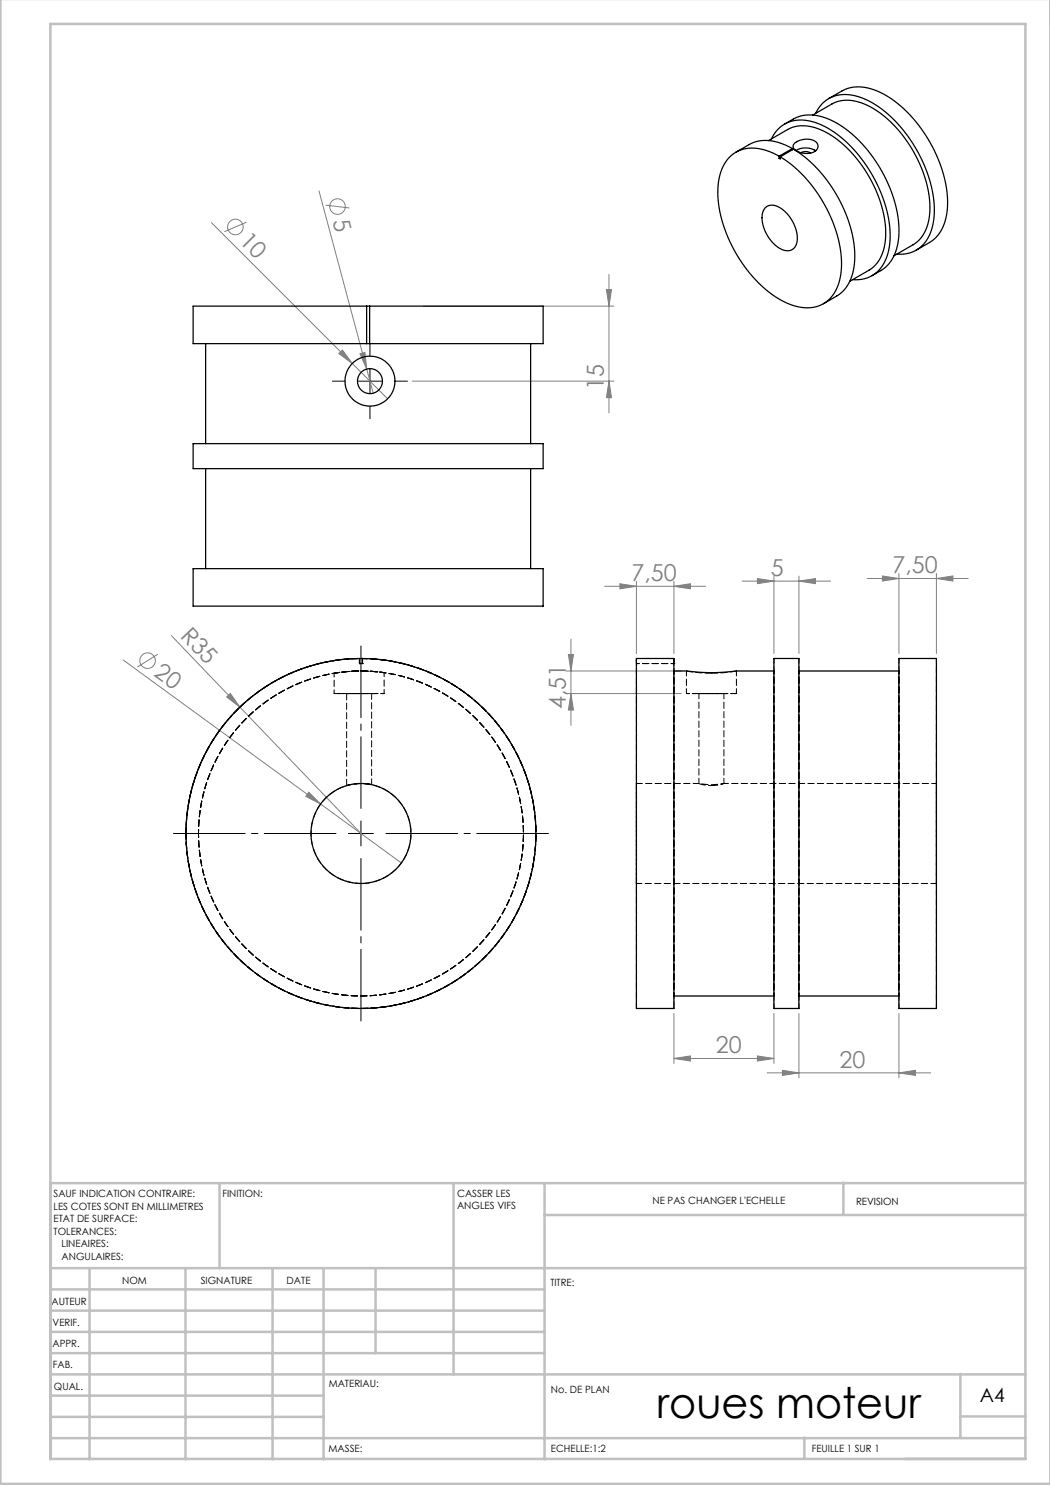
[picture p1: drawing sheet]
<svg xmlns="http://www.w3.org/2000/svg" width="210mm" height="297mm" viewBox="0 0 210 297" stroke-linecap="round" stroke-linejoin="round" font-family="sans-serif">
<g fill="none" stroke="#808080" stroke-width=".2">
<path d="M63.8 38.2l10.8 40.4M42.3 44.5l28.2 28.2M49.3 44.5l-4.4 1.8M65.1 41l4.8 .6M121.3 57.9h1l-.5 3.3zM121.8 54.9v27.7M67.8 70.7l.7-.7 2 2.7zM70.5 72.7l7 7.1M72 70.8l1-.3 .3 3.3zM82.5 76.2h40.3M84.6 61.2h38.2M121.8 76.2l.5 3.3h-1z"/>
<path d="M120.9 117.3h20.2M124 116.8l3.3 .5-3.3 .5zM127.3 116.3v14.4M134.8 117.3l3.3-.5v1zM134.8 116.3v14.4M148.4 116.2h17.7M151.5 115.7l3.3 .5-3.3 .5zM154.8 115.2v15.5M159.8 116.2l3.3-.5v1zM159.8 115.2v15.5M173.4 115.7h20.2M176.5 115.2l3.3 .5-3.3 .5z"/>
<path d="M179.8 114.7v16M187.3 115.7l3.3-.5v1zM187.3 114.7v16M24.6 132l39.5 28.8M31.5 130.9l-4 2.5M34.3 127.1l13.7 14.3M45.3 139.4l.8-.7 1.9 2.7zM113.2 134.2h23.1M113.2 138.7h23.1M113.7 130.9h1l-.5 3.3zM114.2 138.7l.5 3.3h-1zM114.2 127.8v17.3"/>
<path d="M48 141.4l24.2 25.3M61.7 158.4l2.4 2.4-3-1.5zM64.1 160.8l16.2 11.8M134.8 211.7l3.3-.5v1zM134.8 202.7v10M134.8 211.7h20M151.5 211.2l3.3 .5-3.3 .5zM153.4 214.6h32.7M154.8 202.7v10M156.5 214.1l3.3 .5-3.3 .5zM159.8 202.7v12.9M179.8 214.6l3.3-.5v1z"/>
<path d="M179.8 202.7v12.9"/>
<circle cx="47.1" cy="45.4" r="1.56"/>
<circle cx="67.5" cy="41.3" r="1.56"/>
<circle cx="29.5" cy="132.1" r="1.56"/>
</g>
<path d="M67.2 166.7h-32.5M72.2 161.7v-32.5M72.2 171.7v32.5M77.2 166.7h32.5" fill="none" stroke="#000" stroke-width=".2" stroke-dasharray="30.5 1.3 1.3 1.3" stroke-dashoffset="16.1"/>
<path d="M69 76.2h-2.5M74 71.2v-2.5M79 76.2h2.5M74 81.2v2.5" fill="none" stroke="#000" stroke-width=".2" stroke-dasharray="30.5 1.3 1.3 1.3"/>
<path d="M71.5 76.2h5M74 73.7v5M69.7 166.7h5M72.2 164.2v5" fill="none" stroke="#000" stroke-width=".2"/>
<g fill="none" stroke="#c0c0c0" stroke-width=".5">
<path d="M.1 -.1v296.9h210M10.1 236.6h195M43.9 236.6v17M90.7 236.6v38.3M108.9 236.6v55.3M168.7 236.5v6.4M10.1 253.6h195M10.1 257.9h98.8M17.9 253.6v38.3M37.1 253.6v38.3M54.5 253.6v38.3M64.7 253.6v38.3"/>
<path d="M75.1 253.6v17M108.9 243h96.2M10.1 270.6h98.8M10.1 266.4h98.8M10.1 262.1h98.8M10.1 279.1h54.6M10.1 274.9h195M192.1 274.8v12.7M10.1 291.8h195v-287h-195v287.1M10.1 287.6h195M10.1 283.4h54.6M160.9 287.5v4.3"/>
<path d="M192.1 283.3h13"/>
</g>
<g fill="#808080">
<path d="M72 70.8l1-.3 .3 3.3z"/>
<path d="M45.3 139.4l.8-.7 1.9 2.7z"/>
<path d="M67.8 70.7l.7-.7 2 2.7z"/>
<path d="M61.7 158.4l2.4 2.4-3-1.5z"/>
<path d="M134.8 117.3l3.3-.5v1zM124 116.8l3.3 .5-3.3 .5zM159.8 116.2l3.3-.5v1zM151.5 115.7l3.3 .5-3.3 .5zM187.3 115.7l3.3-.5v1zM176.5 115.2l3.3 .5-3.3 .5z"/>
<path d="M134.8 211.7l3.3-.5v1zM151.5 211.2l3.3 .5-3.3 .5zM156.5 214.1l3.3 .5-3.3 .5zM179.8 214.6l3.3-.5v1z"/>
<path d="M113.7 130.9h1l-.5 3.3zM114.2 138.7l.5 3.3h-1zM121.3 57.9h1l-.5 3.3zM121.8 76.2l.5 3.3h-1z"/>
</g>
<g fill="none" stroke="#000" stroke-width=".25">
<path d="M165.7 19.7l2.7-1.5a8.4 8.4 0 0 1 8.2 .5 27.2 27.2 0 0 1 12.2 16.7 14.7 14.7 0 0 1-.7 10.8l-.9 1.3-.7 .6-3.3 1.9M153.7 28.1l3.8-2.2a7.8 7.8 0 0 1 7.7 .6 25.2 25.2 0 0 1 11.9 20.4 7.9 7.9 0 0 1-3.3 7.2l-3.8 2.2M154.3 27.8a6.5 6.5 0 0 1 8.4-3.4 22 22 0 0 1 11.5 10.2 23.4 23.4 0 0 1 3.6 15.1 6.8 6.8 0 0 1-6 6.2h-1.3M155.8 31.2a8.8 8.8 0 0 0-8.5-.8 8.5 8.5 0 0 0-3.7 7.6 27.1 27.1 0 0 0 12.6 22 8.6 8.6 0 0 0 8.5 .7 8.7 8.7 0 0 0 3.6-7.7 27.3 27.3 0 0 0-12.3-21.6M155.8 31.2v.5M156 31.4l2.7-1.6a27.3 27.3 0 0 1 12.3 21.6 8.6 8.6 0 0 1-3.7 7.8l-2.6 1.5M156 31.4v.4l-.2-.1M156 31.5l-.2 .2M156.9 24.8l1.8-1a8.4 8.4 0 0 1 8.1 .5 27.2 27.2 0 0 1 12.3 16.7 14.7 14.7 0 0 1-.7 10.9l-.9 1.2-.7 .6-2.4 1.4M158.5 29.7a8.7 8.7 0 0 0-8.7-.8l-2.6 1.5M158.5 29.7l-2.7 1.5M158.5 29.7v.3"/>
<path d="M158.9 28.7a3.6 3.6 0 0 1 4.5-.1 1.3 1.3 0 0 1-1.1 2 3.3 3.3 0 0 1-3.7-1.1zM159.2 30.1a3.8 3.8 0 0 1 3.9 .1M160.2 30.5a1.9 1.9 0 0 1 1.9 .1M162.5 23l3.9-2.2a7.8 7.8 0 0 1 7.7 .6 25.2 25.2 0 0 1 11.9 20.4 7.9 7.9 0 0 1-3.4 7.1l-3.8 2.3M163.1 22.7a6.5 6.5 0 0 1 8.5-3.4 22 22 0 0 1 11.4 10.2 23.4 23.4 0 0 1 3.6 15.1 6.8 6.8 0 0 1-5.9 6.2h-1.3M153.1 41.5a2.51 2.51 0 0 1 3.3 .3 7.4 7.4 0 0 1 2.9 6.8 2.03 2.03 0 0 1-3.2 1.2 7.4 7.4 0 0 1-3.6-7.3zM41.1 68.7v20M73.3 61.2h-34.7v7.5h34.7M73.3 61.2v7.5M73.3 68.7h.6M73.3 61.2h.6M73.9 61.2h34.7v7.5h-34.7"/>
<path d="M73.9 61.2v7.5M106.1 68.7v20M38.6 88.7h70v5h-70zM41.1 93.7v20M106.1 93.7v20M38.6 113.7h70v7.5h-70zM71.9 131.7a35 35 0 0 0-30.2 52.1 35 35 0 0 0 60.2 1.4 35 35 0 0 0-27.7-53.4l-1.7-.1M71.9 131.7h.6M71.9 131.7v1h.6v-1M127.3 131.7h7.5v70h-7.5zM134.8 134.2h2.6a37.4 37.4 0 0 0 9.9 0h7.5M154.8 131.7h5v70h-5z"/>
<path d="M159.8 134.2h20M179.8 131.7h7.5v70h-7.5zM134.8 199.2h20M159.8 199.2h20"/>
<circle cx="74" cy="76.2" r="2.5"/>
<circle cx="74" cy="76.2" r="5"/>
<circle cx="72.2" cy="166.7" r="10"/>
</g>
<path d="M69.3 138.7v18.4M71.9 132.7h.1M71.9 131.7h.1M71.9 132.7h.6M72.5 132.7h.1M72.5 131.7h.1M127.3 132.7h.1M134.8 132.7h.1M142.3 134.6l-2.8-.1-2.2-.3M147.3 134.2l-2.3 .3-2.7 .1M37.2 166.7a35 35 0 0 1 34.7-35" fill="none" stroke="#000" stroke-width=".2" stroke-dasharray="1.3 .6"/>
<path d="M66.8 134.6v4.1M71.9 131.7v1M72.5 132.7v-1M72.5 131.7a35 35 0 0 1 30.2 52.1 35 35 0 0 1-60.2 1.4 35 35 0 0 1 27.7-53.4l1.7-.1M127.3 132.7v-1M127.3 131.7v1M134.8 132.7v-1M134.8 131.7v1M39.7 166.7a32.5 32.5 0 0 1 47.8-28.7 32.5 32.5 0 0 1 2.8 55.7 32.5 32.5 0 0 1-50.4-23.8l-.2-3.2" fill="none" stroke="#000" stroke-width=".2" stroke-dasharray="1.3 .6" stroke-dashoffset=".5"/>
<path d="M72.5 138.7h-5.7h10h-4.3M72.5 131.7a35 35 0 0 1 34.7 35.2 35 35 0 0 1-35.1 34.8 35 35 0 0 1-34.9-35M139.8 138.7v18M147.2 138.7h-9.9h9.9M144.8 156.7v-18M37.2 166.7a35 35 0 0 1 51.5-30.9 35 35 0 0 1 2.9 60 35 35 0 0 1-54.2-25.8l-.2-3.3M127.3 176.7h60" fill="none" stroke="#000" stroke-width=".2" stroke-dasharray="1.3 .6" stroke-dashoffset=".2"/>
<path d="M66.8 134.6a32.5 32.5 0 0 1 10-.1 32.5 32.5 0 0 0-10 .1M74.3 156.9v-18.2M139.8 156.7h-12.5" fill="none" stroke="#000" stroke-width=".2" stroke-dasharray="1.3 .6" stroke-dashoffset=".1"/>
<path d="M71.8 138.7h-2.5h5h-2.5M76.8 138.7v-4.2M139.8 138.7h5h-5M134.8 166.7v-32.5v65v-32.5M154.8 166.7v-32.5v65v-32.5M159.8 166.7v-32.5v65v-32.5M179.8 166.7v-32.5v65v-32.5" fill="none" stroke="#000" stroke-width=".2" stroke-dasharray="1.3 .6" stroke-dashoffset=".4"/>
<g fill="none" stroke="#000" stroke-width=".2" stroke-dasharray="1.3 .6" stroke-dashoffset=".3">
<path d="M137.3 134.2v4.5M147.3 138.7v-4.5M69.3 157.1a10 10 0 0 1 5-.2 10 10 0 0 0-5 .2M142.6 157.1l-1.5-.1-1.3-.3a14.3 14.3 0 0 0 5 0l-2.2 .4M187.3 156.7h-42.6M154.8 166.7v-35M159.8 166.7v-35M179.8 166.7v-35M187.3 166.7v-35M154.8 201.7v-35M159.8 201.7v-35M179.8 201.7v-35"/>
<path d="M187.3 201.7v-35"/>
</g>
<path d="M127.3 131.7h7.5M134.8 132.7h-7.5M62.2 166.7a10 10 0 0 1 14.7-8.8 10 10 0 0 1 .8 17.1 10 10 0 0 1-15.5-7.4v-.9M127.3 166.7v-10v20v-10M187.3 166.7v-10v20v-10" fill="none" stroke="#000" stroke-width=".2" stroke-dasharray="1.3 .6" stroke-dashoffset=".7"/>
<path d="M127.3 201.7v-70M134.8 201.7v-70" fill="none" stroke="#000" stroke-width=".2" stroke-dasharray="1.3 .6" stroke-dashoffset="-.1"/>
<text font-size="8.5" x="131.3" y="283.5">roues moteur</text>
<g font-size="4.7" fill="#808080">
<text x="66.5" y="44.2" transform="rotate(75 66.5 44.2)">5</text>
<text x="47.7" y="48.4" transform="rotate(45 47.7 48.4)">10</text>
<text x="120.8" y="78.1" transform="rotate(-90 120.8 78.1)">15</text>
<text x="126.3" y="116.2">7,50</text>
<text x="154.2" y="115.2">5</text>
<text x="178.5" y="114.7">7,50</text>
<text x="35.9" y="127.4" transform="rotate(46 35.9 127.4)">R35</text>
<text x="30.6" y="135" transform="rotate(36 30.6 135)">20</text>
<text x="113.2" y="141.9" transform="rotate(-90 113.2 141.9)">4,51</text>
<text x="143.1" y="210.7">20</text>
<text x="167.9" y="213.6">20</text>
</g>
<text font-size="3.9" x="196" y="280.4">A4</text>
<g font-size="2">
<text x="10.7" y="239.5">SAUF INDICATION CONTRAIRE:</text>
<text x="44.5" y="239.5">FINITION:</text>
<text x="91.4" y="239.4">CASSER LES</text>
<text x="10.7" y="242">LES COTES SONT EN MILLIMETRES</text>
<text x="10.7" y="244.5">ETAT DE SURFACE:</text>
<text x="91.4" y="241.9">ANGLES VIFS</text>
<text x="130.5" y="240.8">NE PAS CHANGER L'ECHELLE</text>
<text x="171.2" y="241">REVISION</text>
<text x="10.7" y="247">TOLERANCES:</text>
<text x="12.3" y="249.5">LINEAIRES:</text>
<text x="12.3" y="252">ANGULAIRES:</text>
<text x="24.4" y="256.9">NOM</text>
<text x="40.1" y="256.8">SIGNATURE</text>
<text x="57.3" y="256.8">DATE</text>
<text x="110.1" y="257.1">TITRE:</text>
<text x="10.3" y="260.9">AUTEUR</text>
<text x="10.5" y="269.3">APPR.</text>
<text x="10.5" y="265.2">VERIF.</text>
<text x="10.6" y="273.6">FAB.</text>
<text x="10.8" y="278">QUAL.</text>
<text x="65.8" y="277.4">MATERIAU:</text>
<text x="110.2" y="278.5">No. DE PLAN</text>
<text x="65.7" y="290.4">MASSE:</text>
<text x="110.2" y="290.5">ECHELLE:1:2</text>
<text x="162.4" y="290.4">FEUILLE 1 SUR 1</text>
</g>
</svg>
